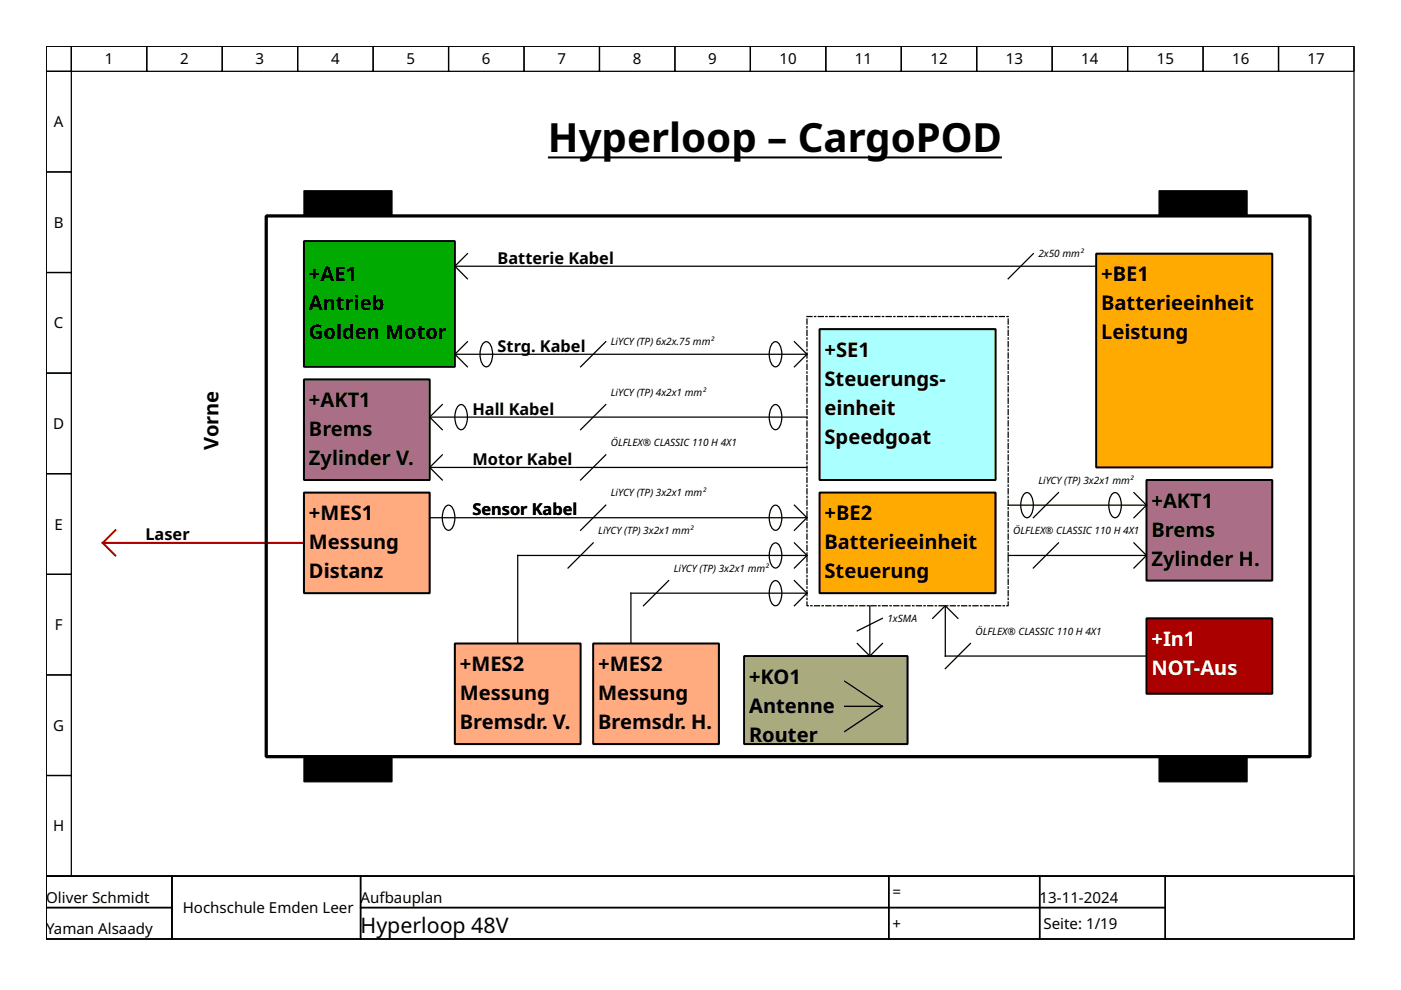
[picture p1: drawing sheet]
<svg xmlns="http://www.w3.org/2000/svg" width="297mm" height="210mm" viewBox="0 0 297 210" stroke-linecap="round" stroke-linejoin="round" font-family="sans-serif">
<g fill="none" stroke="#000" stroke-width=".27">
<path d="M9.8 9.8h277.3v176h-277.3zM9.8 9.8h5.3v5.3h-5.3zM9.8 15.1h5.3v21.4h-5.3zM15.1 9.8h16v5.3h-16zM31.1 9.8h16v5.3h-16zM47.1 9.8h16v5.3h-16zM63.1 9.8h16v5.3h-16zM79.1 9.8h16v5.3h-16zM95.1 9.8h16v5.3h-16zM111.1 9.8h16v5.3h-16zM127.1 9.8h16v5.3h-16zM143.1 9.8h16v5.3h-16z"/>
<path d="M159.1 9.8h16v5.3h-16zM175.1 9.8h16v5.3h-16zM191.1 9.8h16v5.3h-16zM207.1 9.8h16v5.3h-16zM223.1 9.8h16v5.3h-16zM239.1 9.8h16v5.3h-16zM255.1 9.8h16v5.3h-16zM271.1 9.8h16v5.3h-16zM9.8 36.5h5.3v21.3h-5.3zM9.8 57.8h5.3v21.3h-5.3zM9.8 79.1h5.3v21.3h-5.3zM9.8 100.4h5.3v21.4h-5.3z"/>
<path d="M9.8 121.8h5.3v21.3h-5.3zM9.8 143.1h5.3v21.3h-5.3zM9.8 164.4h5.3v21.4h-5.3zM9.8 185.8h277.3v13.3h-277.3zM9.8 185.8h26.7v6.6h-26.7zM9.8 192.4h26.7v6.7h-26.7zM36.5 185.8h39.9v13.3h-39.9zM76.4 185.8h112v6.6h-112zM76.4 192.4h112v6.7h-112zM188.4 185.8h32v6.6h-32zM188.4 192.4h32v6.7h-32zM220.4 185.8h26.7v6.6h-26.7z"/>
<path d="M220.4 192.4h26.7v6.7h-26.7zM247.1 185.8h40v13.3h-40z"/>
</g>
<path d="M157.8 139.1h34.6v18.7h-34.6z" fill="#aaaa7f" stroke="#000" stroke-width=".43"/>
<path d="M21.8 115.1h42.6" fill="none" stroke="#a00" stroke-width=".43"/>
<path d="M91.1 99.1l2.7 2.7M91.1 99.1h80M93.8 96.4l-2.7 2.7M128.4 96.4l-5.3 5.4M213.8 117.8h29.3M224.4 115.1l-5.3 5.3M235.7 104.8a.9 .9 0 0 1 1-.3 .9 .9 0 0 1 .7 .7 4 4 0 0 1-.6 4.5 .97 .97 0 0 1-1.3-.7 4.5 4.5 0 0 1 .2-4.2zM240.4 115.1l2.7 2.7M243.1 117.8l-2.7 2.6" fill="none" stroke="#000" stroke-width=".27"/>
<path d="M243.1 101.8h26.6v21.3h-26.6z" fill="#aa6f86" stroke="#000" stroke-width=".43"/>
<path d="M163.8 72.8a.9 .9 0 0 1 .9-.3 .9 .9 0 0 1 .7 .7 4 4 0 0 1-.6 4.5 .97 .97 0 0 1-1.3-.7 4.5 4.5 0 0 1 .3-4.2zM213.8 107.1h29.3M224.4 104.4l-5.3 5.4M184.4 128.4v10.7M200.4 128.4v10.7M187.1 149.8l-8 5.3" fill="none" stroke="#000" stroke-width=".27"/>
<path d="M243.1 131.1h26.6v16h-26.6z" fill="#a00" stroke="#000" stroke-width=".43"/>
<path d="M96.4 56.4h136M219.1 53.8l-5.3 5.3M99.1 72.4l-2.7 2.7M93.8 85.8l-2.7 2.6h80M97.1 86.1a.9 .9 0 0 1 .9-.3 .9 .9 0 0 1 .7 .8 4 4 0 0 1-.6 4.4 .97 .97 0 0 1-1.3-.7 4.5 4.5 0 0 1 .3-4.2zM163.8 86.1a.9 .9 0 0 1 .9-.3 .9 .9 0 0 1 .7 .8 4 4 0 0 1-.6 4.4 .97 .97 0 0 1-1.3-.7 4.5 4.5 0 0 1 .3-4.2zM163.8 107.5a.9 .9 0 0 1 .9-.4 .9 .9 0 0 1 .7 .8 4 4 0 0 1-.6 4.4 .97 .97 0 0 1-1.3-.6 4.5 4.5 0 0 1 .3-4.2zM217.1 104.8a.9 .9 0 0 1 .9-.3 .9 .9 0 0 1 .7 .7 4 4 0 0 1-.6 4.5 .97 .97 0 0 1-1.3-.7 4.5 4.5 0 0 1 .3-4.2zM187.1 131.1l-5.3 2.7M200.4 139.1h42.7M205.8 136.4l-5.4 5.4M179.1 144.4l8 5.4" fill="none" stroke="#000" stroke-width=".27"/>
<path d="M171.1 67.1h42.7v61.3h-42.7z" fill="none" stroke="#000" stroke-width=".27" stroke-dasharray="1.1 .5 .3 .5"/>
<path d="M64.4 104.4h26.7v21.4h-26.7z" fill="#ffaa7f" stroke="#000" stroke-width=".43"/>
<path d="M128.4 72.4l-5.3 5.4M91.1 88.4l2.7 2.7M128.4 85.8l-5.3 5.3M94.4 107.5a.9 .9 0 0 1 1-.4 .9 .9 0 0 1 .6 .8 4 4 0 0 1-.5 4.4 .97 .97 0 0 1-1.3-.6 4.5 4.5 0 0 1 .2-4.2zM128.4 107.1l-5.3 5.3M240.4 104.4l2.7 2.7M179.1 149.8h8" fill="none" stroke="#000" stroke-width=".27"/>
<path d="M173.8 69.8h37.3v32h-37.3z" fill="#aff" stroke="#000" stroke-width=".43"/>
<path d="M99.1 53.8l-2.7 2.6 2.7 2.7M168.4 72.4l2.7 2.7h-74.7M168.4 107.1l2.7 2.7M243.1 107.1l-2.7 2.7M187.1 136.4l-2.7 2.7" fill="none" stroke="#000" stroke-width=".27"/>
<g fill="#fa0" stroke="#000" stroke-width=".43">
<path d="M232.4 53.8h37.3v45.3h-37.3z"/>
<path d="M173.8 104.4h37.3v21.4h-37.3z"/>
</g>
<path d="M96.4 75.1l2.7 2.7M102.4 72.8a.9 .9 0 0 1 1-.3 .9 .9 0 0 1 .6 .7 4 4 0 0 1-.5 4.5 .97 .97 0 0 1-1.3-.7 4.5 4.5 0 0 1 .2-4.2zM171.1 75.1l-2.7 2.7M133.8 125.8h37.3" fill="none" stroke="#000" stroke-width=".27"/>
<path d="M245.7 160.4h18.7v5.4h-18.7z" fill="#000" stroke="#000" stroke-width=".27"/>
<path d="M24.5 112.4l-2.7 2.7 2.7 2.7" fill="none" stroke="#a00" stroke-width=".43"/>
<path d="M56.4 45.8h221.3v114.6h-221.3z" fill="none" stroke="#000" stroke-width=".69"/>
<path d="M64.4 51.1h32v26.7h-32z" fill="#0a0" stroke="#000" stroke-width=".43"/>
<path d="M64.4 80.4h26.7v21.4h-26.7z" fill="#aa6f86" stroke="#000" stroke-width=".43"/>
<path d="M64.4 40.5h18.7v5.3h-18.7zM245.7 40.5h18.7v5.3h-18.7zM64.4 160.4h18.7v5.4h-18.7z" fill="#000" stroke="#000" stroke-width=".27"/>
<g fill="#ffaa7f" stroke="#000" stroke-width=".43">
<path d="M125.8 136.4h26.6v21.4h-26.6z"/>
<path d="M96.4 136.4h26.7v21.4h-26.7z"/>
</g>
<path d="M91.1 109.8h80l-2.7 2.6M125.8 115.1l-5.4 5.3M163.8 115.5a.9 .9 0 0 1 .9-.4 .9 .9 0 0 1 .7 .8 4 4 0 0 1-.6 4.4 .97 .97 0 0 1-1.3-.6 4.5 4.5 0 0 1 .3-4.2zM168.4 115.1l2.7 2.7M171.1 117.8h-61.3v18.6M171.1 117.8l-2.7 2.6M133.8 125.8v10.6M141.8 123.1l-5.4 5.3M163.8 123.5a.9 .9 0 0 1 .9-.4 .9 .9 0 0 1 .7 .8 4 4 0 0 1-.6 4.4 .97 .97 0 0 1-1.3-.6 4.5 4.5 0 0 1 .3-4.2zM168.4 123.1l2.7 2.7-2.7 2.6M181.8 136.4l2.6 2.7M203.1 131.1l-2.7-2.7-2.6 2.7" fill="none" stroke="#000" stroke-width=".27"/>
<path d="M116.2 33.4h96.2" fill="none" stroke="#000" stroke-width=".42"/>
<text font-size="8.5" x="116.2" y="32.2">Hyperloop – CargoPOD</text>
<text font-size="4.5" x="76.4" y="197.8">Hyperloop 48V</text>
<g font-size="4.3">
<text x="65.5" y="59.6">+AE1</text>
<text x="233.5" y="59.6">+BE1</text>
<text x="65.5" y="65.8">Antrieb</text>
<text x="233.5" y="65.8">Batterieeinheit</text>
<text x="65.5" y="71.9">Golden Motor</text>
<text x="233.5" y="71.9">Leistung</text>
<text x="174.8" y="75.6">+SE1</text>
<text x="174.8" y="81.8">Steuerungs-</text>
<text x="65.5" y="86.3">+AKT1</text>
<text x="174.8" y="87.9">einheit</text>
<text x="46.3" y="95.4" transform="rotate(-90 46.3 95.4)">Vorne</text>
<text x="65.5" y="92.4">Brems</text>
<text x="174.8" y="94">Speedgoat</text>
<text x="65.5" y="98.6">Zylinder V.</text>
<text x="244.1" y="107.6">+AKT1</text>
<text x="65.5" y="110.3">+MES1</text>
<text x="174.8" y="110.3">+BE2</text>
<text x="244.1" y="113.8">Brems</text>
<text x="65.5" y="116.4">Messung</text>
<text x="174.8" y="116.4">Batterieeinheit</text>
<text x="244.1" y="119.9">Zylinder H.</text>
<text x="65.5" y="122.6">Distanz</text>
<text x="174.8" y="122.6">Steuerung</text>
<text x="97.5" y="142.3">+MES2</text>
<text x="126.8" y="142.3">+MES2</text>
<text x="97.5" y="148.4">Messung</text>
<text x="126.8" y="148.4">Messung</text>
<text x="158.8" y="145">+KO1</text>
<text x="97.5" y="154.6">Bremsdr. V.</text>
<text x="126.8" y="154.6">Bremsdr. H.</text>
<text x="158.8" y="151.1">Antenne</text>
<text x="158.8" y="157.2">Router</text>
</g>
<g font-size="4.3" fill="#fff">
<text x="244.1" y="137">+In1</text>
<text x="244.1" y="143.1">NOT-Aus</text>
</g>
<g font-size="3.5">
<text x="105.5" y="55.9">Batterie Kabel</text>
<text x="105.5" y="74.6">Strg. Kabel</text>
<text x="100.2" y="87.9">Hall Kabel</text>
<text x="100.2" y="98.6">Motor Kabel</text>
<text x="100.2" y="109.2">Sensor Kabel</text>
<text x="30.9" y="114.6">Laser</text>
</g>
<g font-size="3.2">
<text x="22.2" y="13.7">1</text>
<text x="38.2" y="13.7">2</text>
<text x="54.2" y="13.7">3</text>
<text x="70.2" y="13.7">4</text>
<text x="86.2" y="13.7">5</text>
<text x="102.2" y="13.7">6</text>
<text x="118.2" y="13.7">7</text>
<text x="134.2" y="13.7">8</text>
<text x="150.2" y="13.7">9</text>
<text x="165.3" y="13.7">10</text>
<text x="181.3" y="13.7">11</text>
<text x="197.3" y="13.7">12</text>
<text x="213.3" y="13.7">13</text>
<text x="229.3" y="13.7">14</text>
<text x="245.2" y="13.7">15</text>
<text x="261.2" y="13.7">16</text>
<text x="277.2" y="13.7">17</text>
<text x="11.4" y="27">A</text>
<text x="11.4" y="48.3">B</text>
<text x="11.4" y="69.6">C</text>
<text x="11.3" y="91">D</text>
<text x="11.6" y="112.3">E</text>
<text x="11.6" y="133.6">F</text>
<text x="11.3" y="155">G</text>
<text x="11.3" y="176.3">H</text>
<text x="9.8" y="191.4">Oliver Schmidt</text>
<text x="76.4" y="191.4">Aufbauplan</text>
<text x="189.3" y="190.3">=</text>
<text x="220.4" y="191.4">13-11-2024</text>
<text x="38.7" y="193.6">Hochschule Emden Leer</text>
<text x="189.3" y="197">+</text>
<text x="221.2" y="197">Seite: 1/19</text>
<text x="9.8" y="198">Yaman Alsaady</text>
</g>
<g font-size="2.1">
<text x="220.2" y="54.6">2x50 mm²</text>
<text x="129.5" y="73.2">LiYCY(TP) 6x2x.75 mm²</text>
<text x="129.5" y="83.9">LiYCY(TP) 4x2x1 mm²</text>
<text x="129.5" y="94.6">ÖLFLEX® CLASSIC 110 H 4X1</text>
<text x="129.5" y="105.2">LiYCY(TP) 3x2x1 mm²</text>
<text x="220.2" y="102.6">LiYCY(TP) 3x2x1 mm²</text>
<text x="126.8" y="113.2">LiYCY(TP) 3x2x1 mm²</text>
<text x="214.8" y="113.2">ÖLFLEX® CLASSIC 110 H 4X1</text>
<text x="142.8" y="121.2">LiYCY(TP) 3x2x1 mm²</text>
<text x="188.2" y="131.9">1xSMA</text>
<text x="206.8" y="134.6">ÖLFLEX® CLASSIC 110 H 4X1</text>
</g>
</svg>
